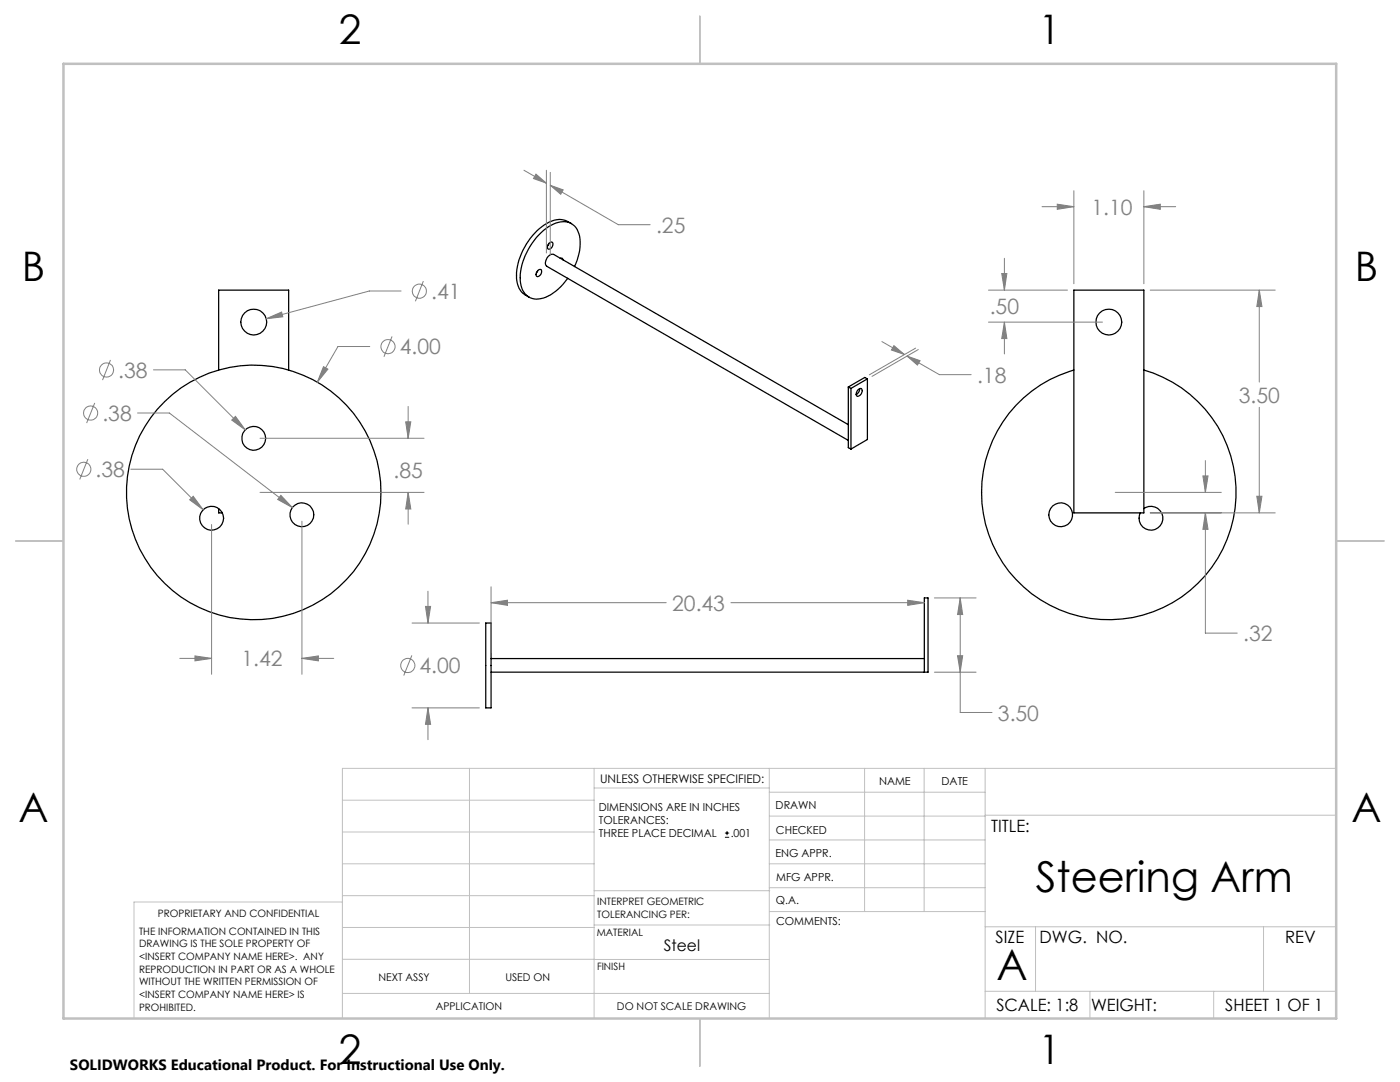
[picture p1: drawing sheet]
<svg xmlns="http://www.w3.org/2000/svg" width="279mm" height="216mm" viewBox="0 0 279 216" stroke-linecap="round" stroke-linejoin="round" font-family="sans-serif">
<g fill="none" stroke="#000" stroke-width=".25">
<path d="M107.3 54l-.3 .5M107.4 53.9a.41 .41 0 0 1 .6-.1 .41 .41 0 0 1 .1 .6 .74 .74 0 0 1-1 .7l-.1-.5zM109.6 48.6l-.3 .4M109.7 48.4a.41 .41 0 0 1 .6 0 .41 .41 0 0 1 0 .6 .63 .63 0 0 1-.3 .6 .63 .63 0 0 1-.7-.1v-.4zM111.8 51.5h.4l.2 .4M114.1 44.6a4.1 4.1 0 0 0-4.9 0 13.1 13.1 0 0 0-6.1 11 4.1 4.1 0 0 0 2.5 3.7M114.7 53.2a9 9 0 0 0 .7-7 3.2 3.2 0 0 0-4.5-1.7 12.5 12.5 0 0 0-6.8 8.5 6.5 6.5 0 0 0 .7 5.7 3.6 3.6 0 0 0 4.6 .4 11.1 11.1 0 0 0 3.9-3.6M214.3 57.9h14v44.4h-14zM43.6 73.8v-15.9h14v15.9M169.3 77.2l.5 .3M169.3 77.2v12.1l.5 .3M169.8 77.5v12.1"/>
<path d="M171.2 77.9a.5 .5 0 0 1 .7-.4 .5 .5 0 0 1 .1 .9 .73 .73 0 0 1-1 .6l-.1-.4zM171.6 77.6a1.28 1.28 0 0 1-.7 1.1M173.1 75.6l-.5-.3-3.3 1.9M173.1 75.6l-3.3 1.9M173.1 75.6v12.1l-3.3 1.9M214.3 73.8a25.4 25.4 0 0 0-13.7 39.1 25.4 25.4 0 0 0 41.4 0 25.4 25.4 0 0 0-13.7-39.1M169.3 84.7l-58.8-33.9a1.58 1.58 0 0 0-1.4 2.3l60.2 34.8M43.6 101.5v.8h.7M228.3 101.5a2.37 2.37 0 0 1 3.7 1.3 2.37 2.37 0 0 1-2.5 3 2.37 2.37 0 0 1-1.9-3.5M96.9 124.3h1.1v17h-1.1zM98 134.1h87.2v-14.8h-.7v14.8M98 131.4h86.5"/>
<circle cx="50.6" cy="64.3" r="2.59"/>
<circle cx="221.3" cy="64.3" r="2.59"/>
<circle cx="50.6" cy="98.3" r="25.4"/>
<circle cx="50.6" cy="87.5" r="2.38"/>
<circle cx="42.2" cy="103.4" r="2.38"/>
<circle cx="60.2" cy="102.7" r="2.38"/>
<circle cx="211.7" cy="102.7" r="2.39"/>
</g>
<g fill="none" stroke="#808080" stroke-width=".2">
<path d="M104.6 34l4.4 2.5M107 34.7l2 1.8-2.5-.9zM109 34v16.5M109.8 34.4v16.5M109.8 37l13.6 7.8h6.4M109.8 37l2.6 .9-.5 .9zM214.3 38.1v18.5M228.3 38.1v18.5M80 58.1h-6.3l-20.6 5.5M84.5 56.1l-1.6 4M197.3 57.9h15.7M199.9 54.6h1l-.5 3.3z"/>
<path d="M200.4 51.5v6.4M208 41.2h6.3M211 40.7l3.3 .5-3.3 .6zM228.3 41.2h6.3M228.3 41.2l3.3-.5v1.1zM229.6 57.9h24.9M251.3 57.9v18.3M251.3 57.9l.5 3.3h-1zM22 71.8l-1.5 4M30.6 73.8h6.4l12 12M53.1 63.6l3.1-1.3 .2 .9zM64.6 73.2l.8 .5-2.1 2.6z"/>
<path d="M73.8 69.1h-6.3l-4.2 7.2M78.2 67.1l-1.6 4.1M176 68.2l4.5 2.5M178.4 69l2.1 1.7-2.6-.9zM181 71l6.5 3.8h6.3M181 71l2.6 1-.5 .8zM182.7 69.5l-9.2 5.3M183.3 69.7l-9.3 5.4M197.3 64.3h22.7M200.4 64.3v6.3M200.4 64.3l.5 3.3h-1zM17.5 91.6l-1.6 4.1"/>
<path d="M18.9 80.4l-1.6 4M26.1 93.6h6.4l8 8.1M27.4 82.4h6.4l24.5 18.9M38.6 99l1.9 2.7-2.6-2zM46.2 83.8l.8-.7 2 2.7zM51.9 87.5h32.7M51.9 98.2h32.7M56.1 98.8l2.2 2.5-2.9-1.6zM81 84.2h1l-.5 3.3zM81.5 98.2l.5 3.4h-1zM81.5 81.1v6.4M81.5 98.2v6.4"/>
<path d="M222.6 98.2h21.1M240.1 95h1l-.5 3.2zM240.6 91.9v6.3M250.8 99h1l-.5 3.3zM251.3 81.3v21M42.2 104.7v29.8M60.3 104v30.5M85.4 118v6.3M98 117.1v13M181.2 119.8l3.3 .5-3.3 .5zM186.5 119.3h8.3M191.6 119.3v22.9h6.4"/>
<path d="M191.6 119.3l.5 3.3h-1zM229.6 102.3h24.9M240.6 102.3v24h6.3M240.6 102.3l.5 3.3h-1zM35.9 131.4h6.3M38.9 130.9l3.3 .5-3.3 .5zM60.3 131.4h6.3M60.3 131.4l3.2-.5v1zM82.2 130.8l-1.6 4M82.2 124.3h13.5M84.9 121h1l-.5 3.3zM98 120.3h35"/>
<path d="M98 120.3l3.3-.5v1zM145.9 120.3h38.6M186.5 134.1h8.3M191.1 130.8h1l-.5 3.3zM82.2 141.3h13.5M85.4 141.3v6.3M85.4 141.3l.5 3.2h-1z"/>
<circle cx="83.7" cy="58.1" r="1.4"/>
<circle cx="21.3" cy="73.8" r="1.42"/>
<circle cx="77.4" cy="69.2" r="1.42"/>
<circle cx="16.7" cy="93.6" r="1.41"/>
<circle cx="18.1" cy="82.4" r="1.41"/>
<circle cx="81.4" cy="132.8" r="1.41"/>
</g>
<path d="M144.7 167.1h.8M144.7 166.2h.8M145.1 165.8v.9" fill="none" stroke="#000" stroke-width=".2"/>
<g fill="none" stroke="#c0c0c0" stroke-width=".2">
<path d="M68.3 159.7h50.3M93.7 153.3v44.9M118.6 153.3v49.9M118.6 157.2h34.9M153.5 153.3v49.9M153.5 158.1h43.1M172.5 153.3v28.6M184.4 153.3v28.6M196.6 153.3v49.9M266.7 153.3h-198.4v49.9M68.3 178.7h50.3M68.3 172.4h50.3"/>
<path d="M68.3 166h50.3M68.3 180h-41.6v23.2M118.6 177.7h35M153.5 167.6h43.1M153.5 162.8h43.1M153.5 172.4h43.1M153.5 177.1h43.1M196.6 162.7h70.1M68.3 198.2h85.2M68.3 191.4l85.2 .1M68.3 185.1h50.3M118.6 184.6h35"/>
<path d="M153.6 181.9h43M196.6 197.8h70.1M196.6 184.9h70.1M206.7 184.9v12.9M217.5 197.8v5.4M242.2 197.8v5.4M252.2 184.9v12.9"/>
</g>
<path d="M139.7 3.2v9.5M3.1 107.9h9.6M266.7 107.9h9.5M139.7 203.2v9.6" fill="none" stroke="#c0c0c0" stroke-width=".25"/>
<path d="M12.7 12.7h254v190.5h-254z" fill="none" stroke="#c0c0c0" stroke-width=".5"/>
<path d="M178.4 69l2.1 1.7-2.6-.9zM181 71l2.6 1-.5 .8zM107 34.7l2 1.8-2.5-.9zM109.8 37l2.6 .9-.5 .9zM64.6 73.2l-1.3 3.1 2.1-2.6zM53.1 63.6l3.3-.4-.2-.9zM46.2 83.8l2.8 2-2-2.7zM38.6 99l-.7 .7 2.6 2zM56.1 98.8l-.7 .9 2.9 1.6zM38.9 130.9l3.3 .5-3.3 .5zM60.3 131.4l3.2-.5v1zM81 84.2h1l-.5 3.3zM81.5 98.2l.5 3.4h-1zM250.8 99h1l-.5 3.3zM251.3 57.9l.5 3.3h-1zM228.3 41.2l3.3-.5v1.1zM211 40.7l3.3 .5-3.3 .6zM240.6 102.3l.5 3.3h-1zM240.1 95h1l-.5 3.2zM200.4 64.3l.5 3.3h-1zM199.9 54.6h1l-.5 3.3zM181.2 119.8l3.3 .5-3.3 .5zM98 120.3l3.3-.5v1zM84.9 121h1l-.5 3.3zM85.4 141.3l.5 3.2h-1zM191.6 119.3l.5 3.3h-1zM191.1 130.8h1l-.5 3.3z" fill="#808080"/>
<g font-size="8.5">
<text x="206.7" y="178.1">Steering Arm</text>
<text x="198.9" y="195.5">A</text>
</g>
<g font-size="8.1">
<text x="67.6" y="8.9">2</text>
<text x="207.3" y="8.9">1</text>
<text x="4.4" y="56.2">B</text>
<text x="270.4" y="56.2">B</text>
<text x="3.7" y="164.1">A</text>
<text x="269.7" y="164.1">A</text>
<text x="67.6" y="212.4">2</text>
<text x="207.3" y="212.4">1</text>
</g>
<g font-size="4.2" fill="#808080">
<text x="130.9" y="46.4">.25</text>
<text x="217.8" y="42.8">1.10</text>
<text x="86" y="59.6">.41</text>
<text x="197.5" y="62.7">.50</text>
<text x="79.8" y="70.7">4.00</text>
<text x="23.6" y="75.4">.38</text>
<text x="195" y="76.3">.18</text>
<text x="20.4" y="84">.38</text>
<text x="247.2" y="80.3">3.50</text>
<text x="19.1" y="95.2">.38</text>
<text x="78.6" y="95.5">.85</text>
<text x="134.1" y="121.9">20.43</text>
<text x="248.1" y="127.9">.32</text>
<text x="48.2" y="133">1.42</text>
<text x="83.7" y="134.3">4.00</text>
<text x="199.2" y="143.8">3.50</text>
</g>
<g font-size="3.4">
<text x="197.8" y="166">TITLE:</text>
<text x="198.7" y="188.1">SIZE</text>
<text x="207.5" y="188.1">DWG. NO.</text>
<text x="256.5" y="188.2">REV</text>
<text x="198.8" y="201.7">SCALE: 1:8</text>
<text x="217.7" y="201.8">WEIGHT:</text>
<text x="244.5" y="201.7">SHEET 1 OF 1</text>
</g>
<text font-size="3.2" x="132.5" y="189.8">Steel</text>
<text font-size="3" x="14" y="213.5">SOLIDWORKS Educational Product. For Instructional Use Only.</text>
<text font-size="2.4" x="119.8" y="156.2">UNLESS OTHERWISE SPECIFIED:</text>
<g font-size="2.2">
<text x="119.5" y="161.8">DIMENSIONS ARE IN INCHES</text>
<text x="154.8" y="161.4">DRAWN</text>
<text x="175.4" y="156.6">NAME</text>
<text x="187.9" y="156.7">DATE</text>
<text x="119.5" y="164.4">TOLERANCES:</text>
<text x="119.5" y="167.1">THREE PLACE DECIMAL</text>
<text x="145.8" y="167.1">.001</text>
<text x="154.9" y="166.3">CHECKED</text>
<text x="154.8" y="171">ENG APPR.</text>
<text x="154.9" y="175.7">MFG APPR.</text>
<text x="154.9" y="180.4">Q.A.</text>
<text x="154.9" y="184.6">COMMENTS:</text>
</g>
<g font-size="2.1">
<text x="75.5" y="195.7">NEXT ASSY</text>
<text x="100.9" y="195.7">USED ON</text>
<text x="86.9" y="201.5">APPLICATION</text>
<text x="123.1" y="201.6">DO NOT SCALE DRAWING</text>
</g>
<g font-size="2">
<text x="31.5" y="182.9">PROPRIETARY AND CONFIDENTIAL</text>
<text x="119.2" y="180.6">INTERPRET GEOMETRIC</text>
<text x="119.2" y="183.1">TOLERANCING PER:</text>
<text x="27.8" y="186.5">THE INFORMATION CONTAINED IN THIS</text>
<text x="27.8" y="189">DRAWING IS THE SOLE PROPERTY OF</text>
<text x="27.8" y="191.6">&lt;INSERT COMPANY NAME HERE&gt;. ANY</text>
<text x="119.1" y="186.7">MATERIAL</text>
<text x="27.8" y="194.1">REPRODUCTION IN PART OR AS A WHOLE</text>
<text x="27.8" y="196.6">WITHOUT THE WRITTEN PERMISSION OF</text>
<text x="119.1" y="193.5">FINISH</text>
<text x="27.8" y="199.1">&lt;INSERT COMPANY NAME HERE&gt; IS</text>
<text x="27.8" y="201.7">PROHIBITED.</text>
</g>
</svg>
